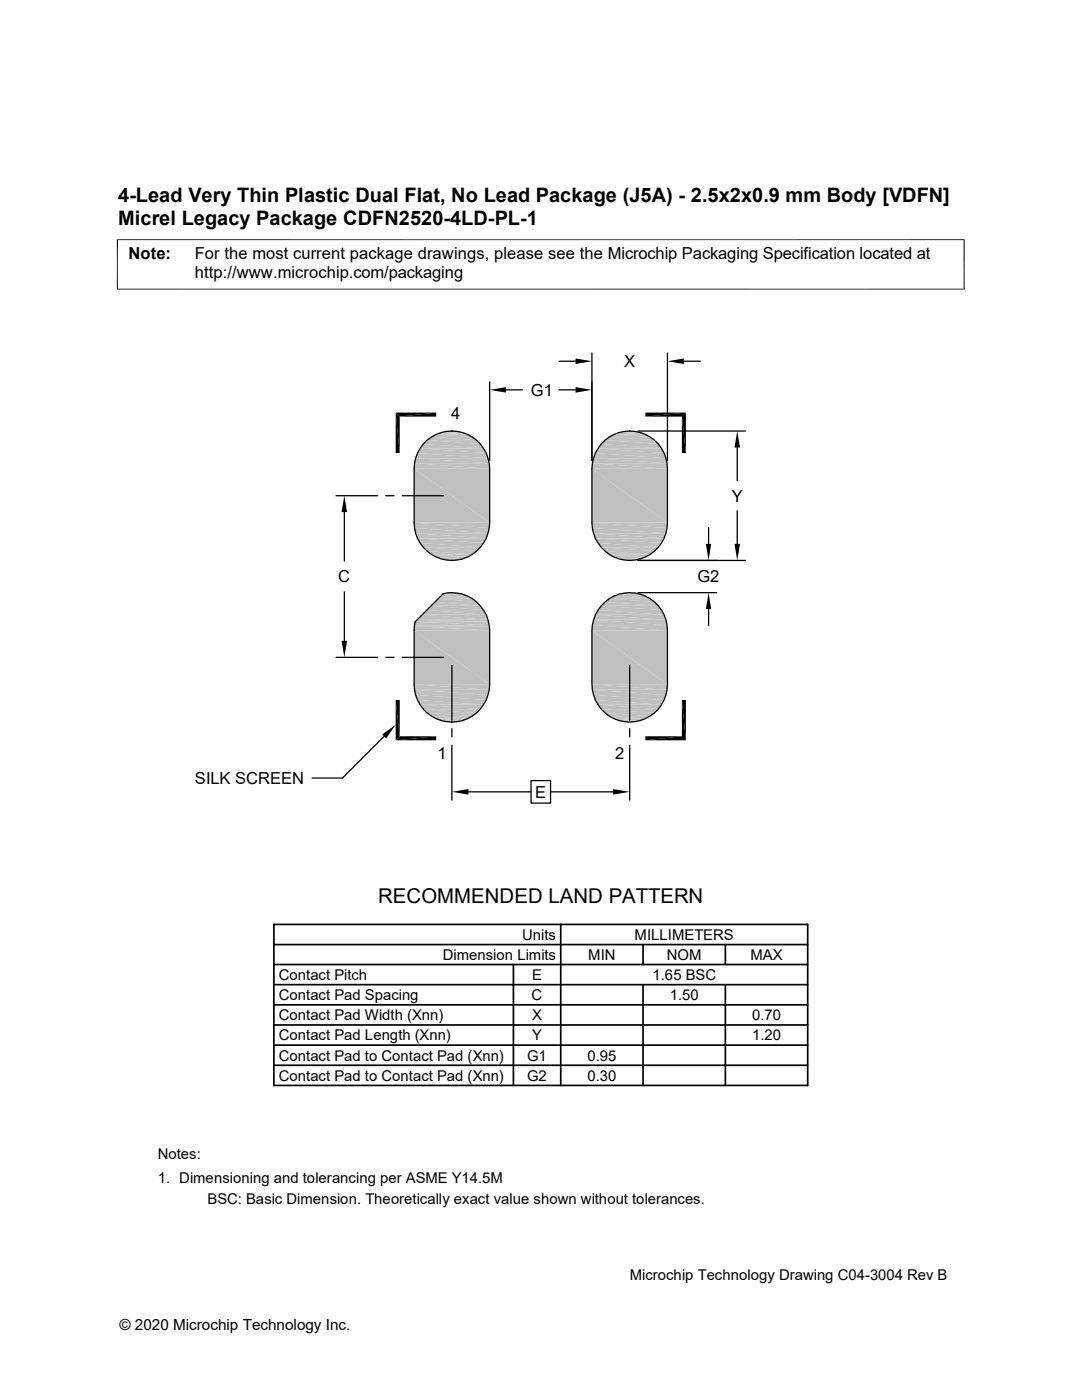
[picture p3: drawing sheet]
<svg xmlns="http://www.w3.org/2000/svg" width="216mm" height="279mm" viewBox="0 0 216 279" stroke-linecap="round" stroke-linejoin="round" font-family="sans-serif">
<path d="M89.1 86.1h2.1M124.6 86.1h2.1" fill="none" stroke="#c0c0c0" stroke-width=".2"/>
<path d="M88.1 86.2h4.2M123.5 86.2h4.3" fill="none" stroke="#c0c0c0" stroke-width=".21"/>
<path d="M87 86.5h6.3M122.5 86.5h6.3" fill="none" stroke="#c0c0c0" stroke-width=".38"/>
<g fill="#c0c0c0">
<path d="M121.6 87.2l.9-.5 7.2 .5z"/>
<path d="M122.5 86.7h6.3l.9 .5z"/>
<path d="M86.1 87.2l.9-.5 7.2 .5z"/>
<path d="M87 86.7h6.3l.9 .5z"/>
<path d="M120.7 87.8l.9-.6 9 .6z"/>
<path d="M121.6 87.2h8.1l.9 .6z"/>
<path d="M85.2 87.8l.9-.6 9 .6z"/>
<path d="M86.1 87.2h8.1l.9 .6z"/>
<path d="M120.7 87.8l10.7 .8h-11.4z"/>
<path d="M120.7 87.8h9.9l.8 .8z"/>
<path d="M85.2 87.8l10.6 .8h-11.3z"/>
<path d="M85.2 87.8h9.9l.7 .8z"/>
<path d="M120 88.6l12 .9h-12.7z"/>
<path d="M120 88.6h11.4l.6 .9z"/>
<path d="M84.5 88.6l12 .9h-12.7z"/>
<path d="M84.5 88.6h11.3l.7 .9z"/>
<path d="M119.3 89.5l13.2 .9h-13.7z"/>
<path d="M119.3 89.5h12.7l.5 .9z"/>
<path d="M83.8 89.5l13.2 .9h-13.7z"/>
<path d="M83.8 89.5h12.7l.5 .9z"/>
<path d="M118.8 90.4l14.1 1h-14.5z"/>
<path d="M118.8 90.4h13.7l.4 1z"/>
<path d="M83.3 90.4l14.1 1h-14.5z"/>
<path d="M83.3 90.4h13.7l.4 1z"/>
<path d="M118.4 91.4l14.7 1.1h-14.9z"/>
<path d="M118.4 91.4h14.5l.2 1.1z"/>
<path d="M82.9 91.4l14.7 1.1h-14.9z"/>
<path d="M82.9 91.4h14.5l.2 1.1z"/>
<path d="M118.2 92.5l15 1.1h-15.1z"/>
<path d="M118.2 92.5h14.9l.1 1.1z"/>
<path d="M82.7 92.5l15 1.1h-15.1z"/>
<path d="M82.7 92.5h14.9l.1 1.1z"/>
<path d="M118.1 93.6l15.1 10.7h-15.1z"/>
<path d="M118.1 93.6h15.1v10.7z"/>
<path d="M82.6 93.6l15.1 10.7h-15.1z"/>
<path d="M82.6 93.6h15.1v10.7z"/>
<path d="M118.1 104.3l15 1.1h-14.9z"/>
<path d="M118.1 104.3h15.1l-.1 1.1z"/>
<path d="M82.6 104.3l15 1.1h-14.9z"/>
<path d="M82.6 104.3h15.1l-.1 1.1z"/>
<path d="M118.2 105.4l14.7 1h-14.5z"/>
<path d="M118.2 105.4h14.9l-.2 1z"/>
<path d="M82.7 105.4l14.7 1h-14.5z"/>
<path d="M82.7 105.4h14.9l-.2 1z"/>
<path d="M118.4 106.4l14.1 1h-13.7z"/>
<path d="M118.4 106.4h14.5l-.4 1z"/>
<path d="M82.9 106.4l14.1 1h-13.7z"/>
<path d="M82.9 106.4h14.5l-.4 1z"/>
<path d="M118.8 107.4l13.2 1h-12.7z"/>
<path d="M118.8 107.4h13.7l-.5 1z"/>
<path d="M83.3 107.4l13.2 1h-12.7z"/>
<path d="M83.3 107.4h13.7l-.5 1z"/>
<path d="M119.3 108.4l12.1 .8h-11.4z"/>
<path d="M119.3 108.4h12.7l-.6 .8z"/>
<path d="M83.8 108.4l12 .8h-11.3z"/>
<path d="M83.8 108.4h12.7l-.7 .8z"/>
<path d="M120 109.2l10.6 .8h-9.9z"/>
<path d="M120 109.2h11.4l-.8 .8z"/>
<path d="M84.5 109.2l10.6 .8h-9.9z"/>
<path d="M84.5 109.2h11.3l-.7 .8z"/>
<path d="M120.7 110l9 .7h-8.1z"/>
<path d="M120.7 110h9.9l-.9 .7z"/>
<path d="M85.2 110l9 .7h-8.1z"/>
<path d="M85.2 110h9.9l-.9 .7z"/>
<path d="M121.6 110.7l7.2 .5h-6.3z"/>
<path d="M121.6 110.7h8.1l-.9 .5z"/>
<path d="M86.1 110.7l7.2 .5h-6.3z"/>
<path d="M86.1 110.7h8.1l-.9 .5z"/>
</g>
<path d="M87 111.4h6.3M122.5 111.4h6.3" fill="none" stroke="#c0c0c0" stroke-width=".38"/>
<path d="M89.1 111.8h2.1M124.6 111.8h2.1" fill="none" stroke="#c0c0c0" stroke-width=".2"/>
<path d="M88.1 111.7h4.2M123.5 111.7h4.3" fill="none" stroke="#c0c0c0" stroke-width=".21"/>
<g fill="#c0c0c0">
<path d="M89.3 118.3h1.5z"/>
<path d="M125 118.3h1.4z"/>
</g>
<path d="M124.6 118.3h2.1" fill="none" stroke="#c0c0c0" stroke-width=".2"/>
<path d="M125 118.3l1.7 .1z" fill="#c0c0c0"/>
<path d="M89.2 118.3h2" fill="none" stroke="#c0c0c0" stroke-width=".2"/>
<path d="M89.3 118.3l1.9 .1z" fill="#c0c0c0"/>
<path d="M88.3 118.5h4M88.4 118.4h3.4" fill="none" stroke="#c0c0c0" stroke-width=".2"/>
<path d="M123.5 118.5h4.3" fill="none" stroke="#c0c0c0" stroke-width=".21"/>
<path d="M88 118.8h5.3M122.5 118.8h6.3" fill="none" stroke="#c0c0c0" stroke-width=".38"/>
<g fill="#c0c0c0">
<path d="M121.6 119.5l.9-.5 7.2 .5z"/>
<path d="M122.5 119h6.3l.9 .5z"/>
<path d="M87.4 119.5l.6-.5 6.2 .5z"/>
<path d="M88 119h5.3l.9 .5z"/>
<path d="M120.7 120.1l.9-.6 9 .6z"/>
<path d="M121.6 119.5h8.1l.9 .6z"/>
<path d="M87.4 119.5l7.7 .6h-8.3z"/>
<path d="M87.4 119.5h6.8l.9 .6z"/>
<path d="M120.7 120.1l10.7 .8h-11.4z"/>
<path d="M120.7 120.1h9.9l.8 .8z"/>
<path d="M86.8 120.1l9 .8h-9.8z"/>
<path d="M86.8 120.1h8.3l.7 .8z"/>
<path d="M120 120.9l12 .9h-12.7z"/>
<path d="M120 120.9h11.4l.6 .9z"/>
<path d="M86 120.9l10.5 .9h-11.3z"/>
<path d="M86 120.9h9.8l.7 .9z"/>
<path d="M119.3 121.8l13.2 .9h-13.7z"/>
<path d="M119.3 121.8h12.7l.5 .9z"/>
<path d="M85.2 121.8l11.8 .9h-12.8z"/>
<path d="M85.2 121.8h11.3l.5 .9z"/>
<path d="M118.8 122.7l14.1 1h-14.5z"/>
<path d="M118.8 122.7h13.7l.4 1z"/>
<path d="M83.2 123.7l1-1 13.2 1z"/>
<path d="M84.2 122.7h12.8l.4 1z"/>
</g>
<path d="M82.8 123.9h14.7" fill="none" stroke="#c0c0c0" stroke-width=".38"/>
<g fill="#c0c0c0">
<path d="M118.4 123.7l14.7 1.1h-14.9z"/>
<path d="M118.4 123.7h14.5l.2 1.1z"/>
<path d="M82.8 124.1l14.8 .7h-14.9z"/>
<path d="M82.8 124.1h14.7l.1 .7z"/>
</g>
<path d="M82.7 124.9h14.9" fill="none" stroke="#c0c0c0" stroke-width=".21"/>
<g fill="#c0c0c0">
<path d="M118.2 124.8l15 1h-15.1z"/>
<path d="M118.2 124.8h14.9l.1 1z"/>
<path d="M82.7 125l15 .8h-15.1z"/>
<path d="M82.7 125h14.9l.1 .8z"/>
<path d="M118.1 125.8l15.1 10.8h-15.1z"/>
<path d="M118.1 125.8h15.1v10.8z"/>
<path d="M82.6 125.8l15.1 10.8h-15.1z"/>
<path d="M82.6 125.8h15.1v10.8z"/>
<path d="M118.1 136.6l15 1.1h-14.9z"/>
<path d="M118.1 136.6h15.1l-.1 1.1z"/>
<path d="M82.6 136.6l15 1.1h-14.9z"/>
<path d="M82.6 136.6h15.1l-.1 1.1z"/>
<path d="M118.2 137.7l14.7 1h-14.5z"/>
<path d="M118.2 137.7h14.9l-.2 1z"/>
<path d="M82.7 137.7l14.7 1h-14.5z"/>
<path d="M82.7 137.7h14.9l-.2 1z"/>
<path d="M118.4 138.7l14.1 1h-13.7z"/>
<path d="M118.4 138.7h14.5l-.4 1z"/>
<path d="M82.9 138.7l14.1 1h-13.7z"/>
<path d="M82.9 138.7h14.5l-.4 1z"/>
<path d="M118.8 139.7l13.2 .9h-12.7z"/>
<path d="M118.8 139.7h13.7l-.5 .9z"/>
<path d="M83.3 139.7l13.2 .9h-12.7z"/>
<path d="M83.3 139.7h13.7l-.5 .9z"/>
<path d="M119.3 140.6l12.1 .9h-11.4z"/>
<path d="M119.3 140.6h12.7l-.6 .9z"/>
<path d="M83.8 140.6l12 .9h-11.3z"/>
<path d="M83.8 140.6h12.7l-.7 .9z"/>
<path d="M120 141.5l10.6 .8h-9.9z"/>
<path d="M120 141.5h11.4l-.8 .8z"/>
<path d="M84.5 141.5l10.6 .8h-9.9z"/>
<path d="M84.5 141.5h11.3l-.7 .8z"/>
<path d="M120.7 142.3l9 .6h-8.1z"/>
<path d="M120.7 142.3h9.9l-.9 .6z"/>
<path d="M85.2 142.3l9 .6h-8.1z"/>
<path d="M85.2 142.3h9.9l-.9 .6z"/>
<path d="M121.6 142.9l7.2 .5h-6.3z"/>
<path d="M121.6 142.9h8.1l-.9 .5z"/>
<path d="M86.1 142.9l7.2 .5h-6.3z"/>
<path d="M86.1 142.9h8.1l-.9 .5z"/>
</g>
<path d="M87 143.6h6.3M122.5 143.6h6.3" fill="none" stroke="#c0c0c0" stroke-width=".38"/>
<path d="M89.1 144.1h2.1M124.6 144.1h2.1" fill="none" stroke="#c0c0c0" stroke-width=".2"/>
<path d="M88.1 143.9h4.2M123.5 143.9h4.3" fill="none" stroke="#c0c0c0" stroke-width=".21"/>
<g fill="none" stroke="#000" stroke-width=".25">
<path d="M97.7 76.2v15.7M101 77.8h3.3M111.5 72.1h3.4M111.5 77.8h3.4M118.1 70.4v21.5M133.2 70.4v21.5M136.4 72.1h3.3M67.1 98.9h8.3M77 98.9h1.6M80.3 98.9h8.2M90.2 86a7.5 7.5 0 0 1 7.5 7.6v10.7a7.6 7.6 0 0 1-7.5 7.5M90.2 86a7.5 7.5 0 0 0-7.6 7.6v10.7a7.5 7.5 0 0 0 7.6 7.5"/>
<path d="M90.2 86h.1M125.6 86a7.5 7.5 0 0 1 7.6 7.6v10.7a7.5 7.5 0 0 1-7.6 7.5M125.6 86a7.5 7.5 0 0 0-7.5 7.6v10.7a7.6 7.6 0 0 0 7.5 7.5M125.6 86h.1M127.3 86h21.5M147.1 89.3v6.6M68.7 102.2v9.8M68.7 118.1v9.8M90.2 118.3a7.6 7.6 0 0 1 7.5 7.5v10.8a7.5 7.5 0 0 1-7.5 7.5M90.2 118.3l-1.8 .2-5.6 5.6-.2 1.7v10.8a7.5 7.5 0 0 0 7.6 7.5M90.2 118.3h.1M90.2 111.8h.1"/>
<path d="M125.6 111.8h.1M127.3 118.3h15.7M127.3 111.8h21.5M141.4 105.3v3.2M147.1 101.9v6.6M67.1 131.2h8.3M77 131.2h1.6M80.3 131.2h8.2M90.2 132.8v11M120 120.9a7.5 7.5 0 0 1 8.3-2.1 7.5 7.5 0 0 1 4.9 7v10.8a7.5 7.5 0 0 1-7.6 7.5 7.5 7.5 0 0 1-7.5-7.5v-10.8a7.9 7.9 0 0 1 1.9-4.9zM125.6 132.8v11M141.4 121.5v3.3"/>
<path d="M76.6 147l-8.3 8.3h-6M90.2 144.1h.1M90.2 145.4v1.7M90.2 148.7v11M93.5 158h12.5M106 155.8h3.9v4.5h-3.9zM109.9 158h12.4M125.6 145.4v1.7M125.6 148.7v11"/>
</g>
<g fill="none" stroke="#000" stroke-width=".34">
<path d="M54.7 188.5h106.5M54.7 184.5h106.5v32.1h-106.5zM54.7 192.5h106.5M54.7 196.5h106.5M102.4 192.5v24.1M111.9 184.5v32.1M128.3 188.5v4M128.3 196.5v20.1M144.7 188.5v4M144.7 196.5v20.1M54.7 204.6h106.5M54.7 212.6h106.5"/>
<path d="M54.7 208.6h106.5M54.7 200.5h106.5"/>
</g>
<g fill="#000">
<path d="M97.7 77.8l3.3-.5v1.1zM114.9 71.5l3.2 .6-3.2 .5zM114.9 77.3l3.2 .5-3.2 .6zM133.2 72.1l3.2-.6v1.1zM79 82.3l.8 8.1h-.8zM79 82.3l.8 .8v7.3zM79.8 83.1l7.2-.8v.8zM79 82.3h8l-7.2 .8zM128.8 82.3h8.1l-8.1 .8zM128.8 83.1l8.1-.8-.8 .8zM136.1 83.1l.8 7.3h-.8zM136.1 83.1l.8-.8v8.1z"/>
<path d="M147.1 86l.6 3.3h-1.1zM68.7 98.9l.6 3.3h-1.1zM140.8 108.5h1.1l-.5 3.3zM146.6 108.5h1.1l-.6 3.3zM68.2 127.9h1.1l-.6 3.3zM141.4 118.3l.5 3.2h-1.1zM76.2 146.6l2.8-1.9-2 2.7zM79 139.7l.8 7.2-.8 .8zM79 139.7h.8v7.2zM79 147.7l8-.8v.8zM79 147.7l.8-.8h7.2zM90.2 158l3.3-.5v1.1z"/>
<path d="M122.3 157.5l3.3 .5-3.3 .6zM128.8 146.9h7.3l-7.3 .8zM128.8 147.7l7.3-.8 .8 .8zM136.1 139.7l.8 8-.8-.8zM136.1 139.7h.8v8z"/>
</g>
<path d="M23.4 47.8v10M192.4 47.8v10" fill="none" stroke="#000" stroke-width=".21"/>
<path d="M23.3 47.8h169.2M23.3 57.7h169.2" fill="none" stroke="#000" stroke-width=".2"/>
<text font-size="4.1" x="75.4" y="180.2">RECOMMENDED LAND PATTERN</text>
<g font-size="4">
<text x="23.6" y="40.3">4-Lead Very Thin Plastic Dual Flat, No Lead Package (J5A) - 2.5x2x0.9 mm Body [VDFN]</text>
<text x="23.6" y="44.9">Micrel Legacy Package CDFN2520-4LD-PL-1</text>
</g>
<g font-size="3.3">
<text x="25.7" y="51.7">Note:</text>
<text x="38.9" y="51.7">For the most current package drawings, please see the Microchip Packaging Specification located at</text>
<text x="38.9" y="55.5">http://www.microchip.com/packaging</text>
<text x="124.5" y="73.3">X</text>
<text x="90" y="83.6">4</text>
<text x="105.9" y="79">G1</text>
<text x="146" y="100.1">Y</text>
<text x="67.5" y="116.2">C</text>
<text x="139.1" y="116.2">G2</text>
<text x="87.3" y="151.4">1</text>
<text x="122.8" y="151.4">2</text>
<text x="38.9" y="156.5">SILK SCREEN</text>
<text x="106.8" y="159.2">E</text>
</g>
<g font-size="3">
<text x="88.3" y="191.6">Dimension Limits</text>
<text x="104.2" y="187.5">Units</text>
<text x="117.4" y="191.6">MIN</text>
<text x="126.6" y="187.5">MILLIMETERS</text>
<text x="133.1" y="191.6">NOM</text>
<text x="149.7" y="191.6">MAX</text>
<text x="55.6" y="195.6">Contact Pitch</text>
<text x="106.2" y="195.6">E</text>
<text x="130.2" y="195.6">1.65 BSC</text>
<text x="55.6" y="203.6">Contact Pad Width (Xnn)</text>
<text x="55.6" y="199.6">Contact Pad Spacing</text>
<text x="106.1" y="199.6">C</text>
<text x="106.2" y="203.6">X</text>
<text x="133.6" y="199.6">1.50</text>
<text x="150.1" y="203.6">0.70</text>
<text x="55.6" y="207.6">Contact Pad Length (Xnn)</text>
<text x="106.2" y="207.6">Y</text>
<text x="150.1" y="207.6">1.20</text>
<text x="55.6" y="211.7">Contact Pad to Contact Pad (Xnn)</text>
<text x="55.6" y="215.6">Contact Pad to Contact Pad (Xnn)</text>
<text x="105.2" y="211.7">G1</text>
<text x="105.2" y="215.6">G2</text>
<text x="117.2" y="211.7">0.95</text>
<text x="117.2" y="215.6">0.30</text>
<text x="31.5" y="231.3">Notes:</text>
<text x="31.5" y="236">1. Dimensioning and tolerancing per ASME Y14.5M</text>
<text x="41.4" y="240.2">BSC: Basic Dimension. Theoretically exact value shown without tolerances.</text>
<text x="125.6" y="255.4">Microchip Technology Drawing C04-3004 Rev B</text>
<text x="23.8" y="265.4">© 2020 Microchip Technology Inc.</text>
</g>
</svg>
